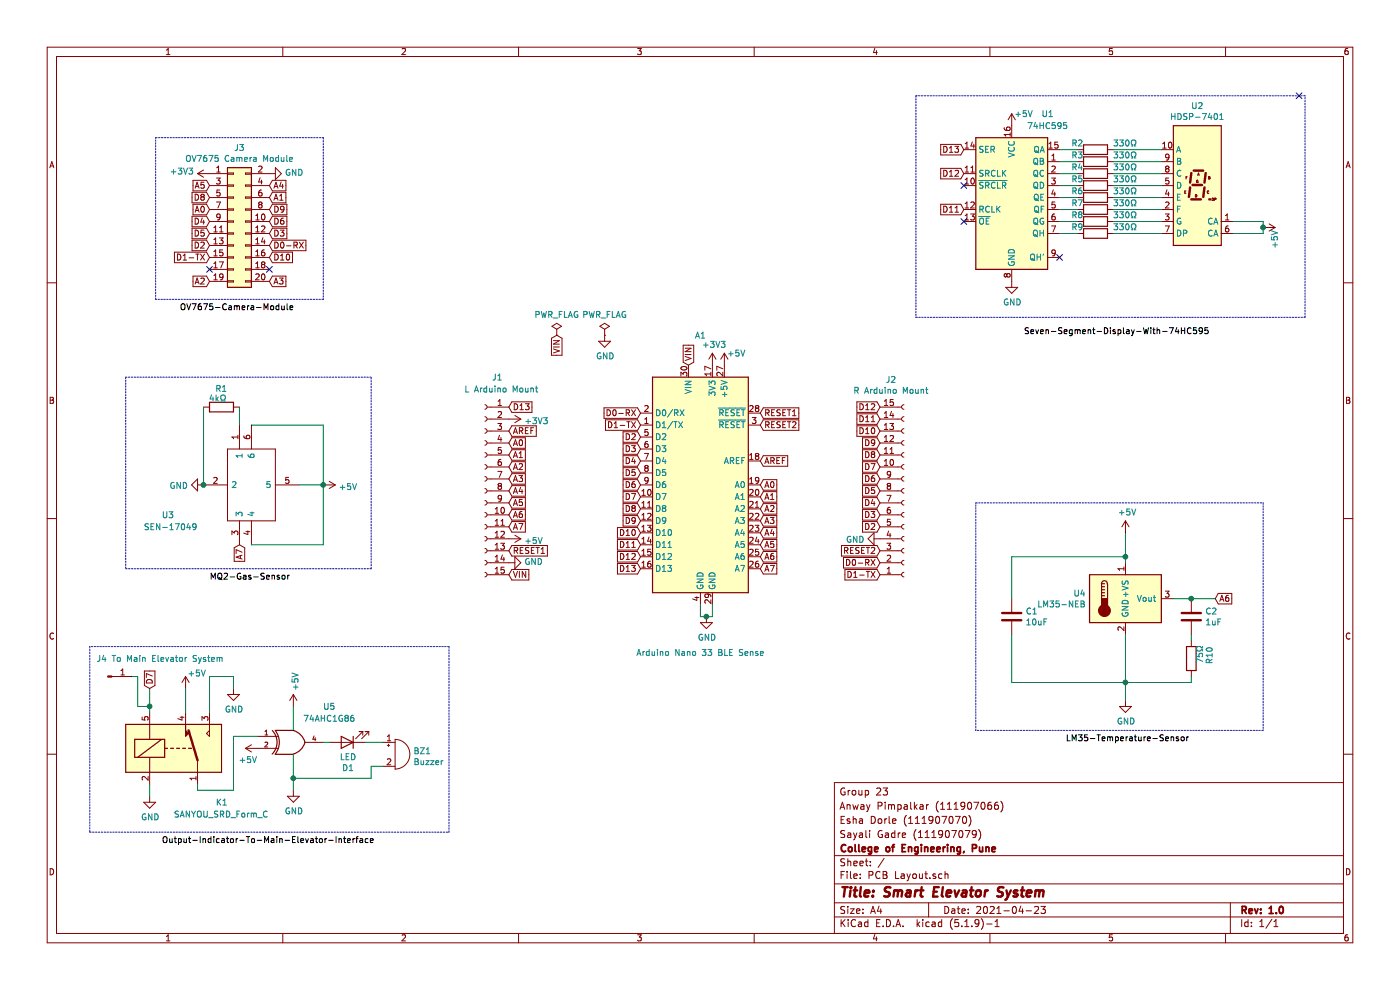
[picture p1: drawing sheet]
EESchema Schematic File Version 4
EELAYER 30 0
EELAYER END
$Descr A4 11693 8268
encoding utf-8
Sheet 1 1
Title "Smart Elevator System"
Date "2021-04-23"
Rev "1.0"
Comp "College of Engineering, Pune"
Comment1 "Sayali Gadre (111907079)"
Comment2 "Esha Dorle (111907070)"
Comment3 "Anway Pimpalkar (111907066)"
Comment4 "Group 23"
$EndDescr
$Comp
L MCU_Module:Arduino_Nano_v3.x A1
U 1 1
P 5850 4050
F 0 "A1" H 5850 5300 50  0000 C CNN
F 1 "Arduino Nano 33 BLE Sense" H 5850 2650 50  0000 C CNN
F 2 "Module:Arduino_Nano" H 5850 4050 50  0001 C CIN
F 3 "http://www.mouser.com/pdfdocs/Gravitech_Arduino_Nano3_0.pdf" H 5850 4050 50  0001 C CNN
	1    5850 4050
	1    0    0    -1  
$EndComp
$Comp
L Connector:Conn_01x15_Female J1
U 1 1
P 4050 4100
F 0 "J1" H 3900 5050 50  0000 L CNN
F 1 "L Arduino Mount" H 3600 4950 50  0000 L CNN
F 2 "Connector_PinSocket_2.54mm:PinSocket_1x15_P2.54mm_Vertical" H 4050 4100 50  0001 C CNN
F 3 "~" H 4050 4100 50  0001 C CNN
	1    4050 4100
	-1   0    0    -1  
$EndComp
$Comp
L Connector:Conn_01x15_Female J2
U 1 1
P 7550 4100
F 0 "J2" H 7442 3175 50  0000 C CNN
F 1 "R Arduino Mount" H 7442 3266 50  0000 C CNN
F 2 "Connector_PinSocket_2.54mm:PinSocket_1x15_P2.54mm_Vertical" H 7550 4100 50  0001 C CNN
F 3 "~" H 7550 4100 50  0001 C CNN
	1    7550 4100
	1    0    0    1   
$EndComp
Text GLabel 4250 3400 2    50   Input ~ 0
D13
Text GLabel 4250 3600 2    50   Input ~ 0
AREF
Text GLabel 4250 3700 2    50   Input ~ 0
A0
Text GLabel 4250 3800 2    50   Input ~ 0
A1
Text GLabel 4250 3900 2    50   Input ~ 0
A2
Text GLabel 4250 4000 2    50   Input ~ 0
A3
Text GLabel 4250 4100 2    50   Input ~ 0
A4
Text GLabel 4250 4200 2    50   Input ~ 0
A5
Text GLabel 4250 4300 2    50   Input ~ 0
A6
Text GLabel 4250 4400 2    50   Input ~ 0
A7
Text GLabel 4250 4600 2    50   Input ~ 0
RESET1
Text GLabel 4250 4800 2    50   Input ~ 0
VIN
Text GLabel 7350 3400 0    50   Input ~ 0
D12
Text GLabel 7350 3500 0    50   Input ~ 0
D11
Text GLabel 7350 3600 0    50   Input ~ 0
D10
Text GLabel 7350 3700 0    50   Input ~ 0
D9
Text GLabel 7350 3800 0    50   Input ~ 0
D8
Text GLabel 7350 4000 0    50   Input ~ 0
D6
Text GLabel 7350 4100 0    50   Input ~ 0
D5
Text GLabel 7350 4200 0    50   Input ~ 0
D4
Text GLabel 7350 4300 0    50   Input ~ 0
D3
Text GLabel 7350 4400 0    50   Input ~ 0
D2
Text GLabel 7350 4600 0    50   Input ~ 0
RESET2
Text GLabel 7350 4700 0    50   Input ~ 0
D0-RX
Text GLabel 7350 4800 0    50   Input ~ 0
D1-TX
$Comp
L power:+3V3 #PWR0101
U 1 1
P 4250 3500
F 0 "#PWR0101" H 4250 3350 50  0001 C CNN
F 1 "+3V3" V 4265 3628 50  0000 L CNN
F 2 "" H 4250 3500 50  0001 C CNN
F 3 "" H 4250 3500 50  0001 C CNN
	1    4250 3500
	0    1    1    0   
$EndComp
Text GLabel 7350 3900 0    50   Input ~ 0
D7
$Comp
L power:GND #PWR0102
U 1 1
P 4250 4700
F 0 "#PWR0102" H 4250 4450 50  0001 C CNN
F 1 "GND" V 4255 4572 50  0000 R CNN
F 2 "" H 4250 4700 50  0001 C CNN
F 3 "" H 4250 4700 50  0001 C CNN
	1    4250 4700
	0    -1   -1   0   
$EndComp
$Comp
L power:GND #PWR0103
U 1 1
P 7350 4500
F 0 "#PWR0103" H 7350 4250 50  0001 C CNN
F 1 "GND" V 7355 4372 50  0000 R CNN
F 2 "" H 7350 4500 50  0001 C CNN
F 3 "" H 7350 4500 50  0001 C CNN
	1    7350 4500
	0    1    1    0   
$EndComp
$Comp
L power:+5V #PWR0104
U 1 1
P 4250 4500
F 0 "#PWR0104" H 4250 4350 50  0001 C CNN
F 1 "+5V" V 4265 4628 50  0000 L CNN
F 2 "" H 4250 4500 50  0001 C CNN
F 3 "" H 4250 4500 50  0001 C CNN
	1    4250 4500
	0    1    1    0   
$EndComp
Text GLabel 5350 3650 0    50   Input ~ 0
D2
Text GLabel 5350 3450 0    50   Input ~ 0
D0-RX
Text GLabel 5350 3550 0    50   Input ~ 0
D1-TX
Text GLabel 5350 3750 0    50   Input ~ 0
D3
Text GLabel 5350 3850 0    50   Input ~ 0
D4
Text GLabel 5350 3950 0    50   Input ~ 0
D5
Text GLabel 5350 4050 0    50   Input ~ 0
D6
Text GLabel 5350 4150 0    50   Input ~ 0
D7
Text GLabel 5350 4250 0    50   Input ~ 0
D8
Text GLabel 5350 4350 0    50   Input ~ 0
D9
Text GLabel 5350 4450 0    50   Input ~ 0
D10
Text GLabel 5350 4550 0    50   Input ~ 0
D11
Text GLabel 5350 4650 0    50   Input ~ 0
D12
Text GLabel 5350 4750 0    50   Input ~ 0
D13
Text GLabel 6350 3450 2    50   Input ~ 0
RESET1
Text GLabel 6350 3550 2    50   Input ~ 0
RESET2
Text GLabel 6350 3850 2    50   Input ~ 0
AREF
Text GLabel 6350 4050 2    50   Input ~ 0
A0
Text GLabel 6350 4150 2    50   Input ~ 0
A1
Text GLabel 6350 4250 2    50   Input ~ 0
A2
Text GLabel 6350 4350 2    50   Input ~ 0
A3
Text GLabel 6350 4450 2    50   Input ~ 0
A4
Text GLabel 6350 4550 2    50   Input ~ 0
A5
Text GLabel 6350 4750 2    50   Input ~ 0
A7
Text GLabel 6350 4650 2    50   Input ~ 0
A6
Text GLabel 5750 3050 1    50   Input ~ 0
VIN
$Comp
L power:+3V3 #PWR0106
U 1 1
P 5950 3050
F 0 "#PWR0106" H 5950 2900 50  0001 C CNN
F 1 "+3V3" H 5965 3223 50  0000 C CNN
F 2 "" H 5950 3050 50  0001 C CNN
F 3 "" H 5950 3050 50  0001 C CNN
	1    5950 3050
	1    0    0    -1  
$EndComp
$Comp
L power:+5V #PWR0107
U 1 1
P 6050 3050
F 0 "#PWR0107" H 6050 2900 50  0001 C CNN
F 1 "+5V" H 6150 3150 50  0000 C CNN
F 2 "" H 6050 3050 50  0001 C CNN
F 3 "" H 6050 3050 50  0001 C CNN
	1    6050 3050
	1    0    0    -1  
$EndComp
$Comp
L power:PWR_FLAG #FLG0101
U 1 1
P 4650 2800
F 0 "#FLG0101" H 4650 2875 50  0001 C CNN
F 1 "PWR_FLAG" H 4650 2973 50  0000 C CNN
F 2 "" H 4650 2800 50  0001 C CNN
F 3 "~" H 4650 2800 50  0001 C CNN
	1    4650 2800
	1    0    0    -1  
$EndComp
$Comp
L power:PWR_FLAG #FLG0102
U 1 1
P 5050 2800
F 0 "#FLG0102" H 5050 2875 50  0001 C CNN
F 1 "PWR_FLAG" H 5050 2973 50  0000 C CNN
F 2 "" H 5050 2800 50  0001 C CNN
F 3 "~" H 5050 2800 50  0001 C CNN
	1    5050 2800
	1    0    0    -1  
$EndComp
Text GLabel 4650 2800 3    50   Input ~ 0
VIN
$Comp
L power:GND #PWR0108
U 1 1
P 5050 2800
F 0 "#PWR0108" H 5050 2550 50  0001 C CNN
F 1 "GND" H 5055 2627 50  0000 C CNN
F 2 "" H 5050 2800 50  0001 C CNN
F 3 "" H 5050 2800 50  0001 C CNN
	1    5050 2800
	1    0    0    -1  
$EndComp
$Comp
L Connector_Generic:Conn_02x10_Odd_Even J3
U 1 1
P 1950 1850
F 0 "J3" H 2000 2467 50  0000 C CNN
F 1 "OV7675 Camera Module" H 2000 2376 50  0000 C CNN
F 2 "Connector_PinSocket_2.54mm:PinSocket_2x10_P2.54mm_Vertical" H 1950 1850 50  0001 C CNN
F 3 "~" H 1950 1850 50  0001 C CNN
	1    1950 1850
	1    0    0    -1  
$EndComp
$Comp
L power:+3V3 #PWR01
U 1 1
P 1750 1450
F 0 "#PWR01" H 1750 1300 50  0001 C CNN
F 1 "+3V3" V 1765 1578 50  0000 L CNN
F 2 "" H 1750 1450 50  0001 C CNN
F 3 "" H 1750 1450 50  0001 C CNN
	1    1750 1450
	0    -1   -1   0   
$EndComp
$Comp
L power:GND #PWR02
U 1 1
P 2250 1450
F 0 "#PWR02" H 2250 1200 50  0001 C CNN
F 1 "GND" V 2255 1322 50  0000 R CNN
F 2 "" H 2250 1450 50  0001 C CNN
F 3 "" H 2250 1450 50  0001 C CNN
	1    2250 1450
	0    -1   -1   0   
$EndComp
Text GLabel 1750 1550 0    50   Input ~ 0
A5
Text GLabel 2250 1550 2    50   Input ~ 0
A4
Text GLabel 1750 1650 0    50   Input ~ 0
D8
Text GLabel 2250 1650 2    50   Input ~ 0
A1
Text GLabel 1750 1750 0    50   Input ~ 0
A0
Text GLabel 2250 1750 2    50   Input ~ 0
D9
Text GLabel 1750 1850 0    50   Input ~ 0
D4
Text GLabel 2250 1850 2    50   Input ~ 0
D6
Text GLabel 1750 1950 0    50   Input ~ 0
D5
Text GLabel 2250 1950 2    50   Input ~ 0
D3
Text GLabel 2250 2050 2    50   Input ~ 0
D0-RX
Text GLabel 1750 2050 0    50   Input ~ 0
D2
Text GLabel 1750 2150 0    50   Input ~ 0
D1-TX
Text GLabel 2250 2150 2    50   Input ~ 0
D10
Text GLabel 1750 2350 0    50   Input ~ 0
A2
Text GLabel 2250 2350 2    50   Input ~ 0
A3
NoConn ~ 2250 2250
NoConn ~ 1750 2250
$Comp
L 74xx:74HC595 U1
U 1 1
P 8450 1650
F 0 "U1" H 8750 2350 50  0000 C CNN
F 1 "74HC595" H 8750 2250 50  0000 C CNN
F 2 "Package_DIP:DIP-16_W7.62mm" H 8450 1650 50  0001 C CNN
F 3 "http://www.ti.com/lit/ds/symlink/sn74hc595.pdf" H 8450 1650 50  0001 C CNN
	1    8450 1650
	1    0    0    -1  
$EndComp
$Comp
L Display_Character:HDSP-7401 U2
U 1 1
P 10000 1550
F 0 "U2" H 10000 2217 50  0000 C CNN
F 1 "HDSP-7401" H 10000 2126 50  0000 C CNN
F 2 "Display_7Segment:HDSP-7401" H 10000 1000 50  0001 C CNN
F 3 "https://docs.broadcom.com/docs/AV02-2553EN" H 10000 1550 50  0001 C CNN
	1    10000 1550
	1    0    0    -1  
$EndComp
Wire Wire Line
	8850 1250 9000 1250
Wire Wire Line
	8850 1350 9000 1350
Wire Wire Line
	8850 1450 9000 1450
Wire Wire Line
	8850 1550 9000 1550
Wire Wire Line
	8850 1650 9000 1650
Wire Wire Line
	8850 1750 9000 1750
Wire Wire Line
	8850 1850 9000 1850
Wire Wire Line
	8850 1950 9000 1950
Text GLabel 8050 1750 0    50   Input ~ 0
D11
Text GLabel 8050 1450 0    50   Input ~ 0
D12
Text GLabel 8050 1250 0    50   Input ~ 0
D13
NoConn ~ 8050 1850
NoConn ~ 8050 1550
Wire Wire Line
	10300 1950 10550 1950
Wire Wire Line
	10300 1850 10550 1850
$Comp
L power:GND #PWR0109
U 1 1
P 8450 2350
F 0 "#PWR0109" H 8450 2100 50  0001 C CNN
F 1 "GND" H 8455 2177 50  0000 C CNN
F 2 "" H 8450 2350 50  0001 C CNN
F 3 "" H 8450 2350 50  0001 C CNN
	1    8450 2350
	1    0    0    -1  
$EndComp
NoConn ~ 8850 2150
NoConn ~ 10850 800 
$Comp
L SEN-17049:SEN-17049 U3
U 1 1
P 1700 4050
F 0 "U3" H 1350 3800 50  0000 L CNN
F 1 "SEN-17049" H 1200 3700 50  0000 L CNN
F 2 "SEN-17049:SEN17049" H 2350 4350 50  0001 L CNN
F 3 "https://eu.mouser.com/datasheet/2/813/MQ_2-1915159.pdf" H 2350 4250 50  0001 L CNN
F 4 "Smoke Detectors Smoke Sensor - MQ-2" H 2350 4150 50  0001 L CNN "Description"
F 5 "20" H 2350 4050 50  0001 L CNN "Height"
F 6 "SparkFun" H 2350 3950 50  0001 L CNN "Manufacturer_Name"
F 7 "SEN-17049" H 2350 3850 50  0001 L CNN "Manufacturer_Part_Number"
F 8 "" H 2350 3750 50  0001 L CNN "Mouser Part Number"
F 9 "" H 2350 3650 50  0001 L CNN "Mouser Price/Stock"
F 10 "" H 2350 3550 50  0001 L CNN "Arrow Part Number"
F 11 "" H 2350 3450 50  0001 L CNN "Arrow Price/Stock"
	1    1700 4050
	1    0    0    -1  
$EndComp
$Comp
L Device:R R1
U 1 1
P 1850 3400
F 0 "R1" V 2000 3350 50  0000 L CNN
F 1 "4kΩ" V 1920 3355 50  0000 L CNN
F 2 "Resistor_THT:R_Axial_DIN0204_L3.6mm_D1.6mm_P7.62mm_Horizontal" V 1780 3400 50  0001 C CNN
F 3 "~" H 1850 3400 50  0001 C CNN
	1    1850 3400
	0    -1   -1   0   
$EndComp
$Comp
L power:GND #PWR03
U 1 1
P 1700 4050
F 0 "#PWR03" H 1700 3800 50  0001 C CNN
F 1 "GND" V 1705 3922 50  0000 R CNN
F 2 "" H 1700 4050 50  0001 C CNN
F 3 "" H 1700 4050 50  0001 C CNN
	1    1700 4050
	0    1    1    0   
$EndComp
Text GLabel 2000 4550 3    50   Input ~ 0
A7
$Comp
L power:+5V #PWR06
U 1 1
P 2700 4050
F 0 "#PWR06" H 2700 3900 50  0001 C CNN
F 1 "+5V" V 2715 4178 50  0000 L CNN
F 2 "" H 2700 4050 50  0001 C CNN
F 3 "" H 2700 4050 50  0001 C CNN
	1    2700 4050
	0    1    1    0   
$EndComp
Wire Wire Line
	2100 3550 2700 3550
Wire Wire Line
	2700 3550 2700 4050
Connection ~ 2700 4050
Wire Wire Line
	2500 4050 2700 4050
Connection ~ 1700 4050
Wire Wire Line
	2700 4050 2700 4550
Wire Wire Line
	2700 4550 2100 4550
Wire Wire Line
	1700 3400 1700 4050
Wire Wire Line
	2000 3400 2000 3550
$Comp
L Sensor_Temperature:LM35-NEB U4
U 1 1
P 9400 5000
F 0 "U4" H 9070 5046 50  0000 R CNN
F 1 "LM35-NEB" H 9070 4955 50  0000 R CNN
F 2 "Package_TO_SOT_THT:TO-220-3_Vertical" H 9450 4750 50  0001 L CNN
F 3 "http://www.ti.com/lit/ds/symlink/lm35.pdf" H 9400 5000 50  0001 C CNN
	1    9400 5000
	1    0    0    -1  
$EndComp
$Comp
L power:GND #PWR05
U 1 1
P 9400 5850
F 0 "#PWR05" H 9400 5600 50  0001 C CNN
F 1 "GND" H 9405 5677 50  0000 C CNN
F 2 "" H 9400 5850 50  0001 C CNN
F 3 "" H 9400 5850 50  0001 C CNN
	1    9400 5850
	1    0    0    -1  
$EndComp
Wire Wire Line
	9400 4650 9400 4700
Wire Wire Line
	9400 5300 9400 5700
Text GLabel 10150 5000 2    50   Input ~ 0
A6
$Comp
L 74xGxx:74AHC1G86 U5
U 1 1
P 2450 6200
F 0 "U5" H 2750 6500 50  0000 C CNN
F 1 "74AHC1G86" H 2750 6400 50  0000 C CNN
F 2 "Package_TO_SOT_SMD:SOT-23-5" H 2450 6200 50  0001 C CNN
F 3 "http://www.ti.com/lit/sg/scyt129e/scyt129e.pdf" H 2450 6200 50  0001 C CNN
	1    2450 6200
	1    0    0    -1  
$EndComp
Wire Wire Line
	2700 6200 2750 6200
$Comp
L power:GND #PWR07
U 1 1
P 2450 6600
F 0 "#PWR07" H 2450 6350 50  0001 C CNN
F 1 "GND" H 2455 6427 50  0000 C CNN
F 2 "" H 2450 6600 50  0001 C CNN
F 3 "" H 2450 6600 50  0001 C CNN
	1    2450 6600
	1    0    0    -1  
$EndComp
$Comp
L Device:R R3
U 1 1
P 9150 1350
F 0 "R3" V 9200 1450 50  0000 L CNN
F 1 "330Ω" V 9200 1000 50  0000 L CNN
F 2 "Resistor_THT:R_Axial_DIN0204_L3.6mm_D1.6mm_P7.62mm_Horizontal" V 9080 1350 50  0001 C CNN
F 3 "~" H 9150 1350 50  0001 C CNN
	1    9150 1350
	0    -1   -1   0   
$EndComp
$Comp
L Device:R R4
U 1 1
P 9150 1450
F 0 "R4" V 9200 1550 50  0000 L CNN
F 1 "330Ω" V 9200 1100 50  0000 L CNN
F 2 "Resistor_THT:R_Axial_DIN0204_L3.6mm_D1.6mm_P7.62mm_Horizontal" V 9080 1450 50  0001 C CNN
F 3 "~" H 9150 1450 50  0001 C CNN
	1    9150 1450
	0    -1   -1   0   
$EndComp
$Comp
L Device:R R5
U 1 1
P 9150 1550
F 0 "R5" V 9200 1650 50  0000 L CNN
F 1 "330Ω" V 9200 1200 50  0000 L CNN
F 2 "Resistor_THT:R_Axial_DIN0204_L3.6mm_D1.6mm_P7.62mm_Horizontal" V 9080 1550 50  0001 C CNN
F 3 "~" H 9150 1550 50  0001 C CNN
	1    9150 1550
	0    -1   -1   0   
$EndComp
$Comp
L Device:R R6
U 1 1
P 9150 1650
F 0 "R6" V 9200 1750 50  0000 L CNN
F 1 "330Ω" V 9200 1300 50  0000 L CNN
F 2 "Resistor_THT:R_Axial_DIN0204_L3.6mm_D1.6mm_P7.62mm_Horizontal" V 9080 1650 50  0001 C CNN
F 3 "~" H 9150 1650 50  0001 C CNN
	1    9150 1650
	0    -1   -1   0   
$EndComp
$Comp
L Device:R R8
U 1 1
P 9150 1850
F 0 "R8" V 9200 1950 50  0000 L CNN
F 1 "330Ω" V 9200 1500 50  0000 L CNN
F 2 "Resistor_THT:R_Axial_DIN0204_L3.6mm_D1.6mm_P7.62mm_Horizontal" V 9080 1850 50  0001 C CNN
F 3 "~" H 9150 1850 50  0001 C CNN
	1    9150 1850
	0    -1   -1   0   
$EndComp
$Comp
L Device:R R9
U 1 1
P 9150 1950
F 0 "R9" V 9200 2050 50  0000 L CNN
F 1 "330Ω" V 9200 1600 50  0000 L CNN
F 2 "Resistor_THT:R_Axial_DIN0204_L3.6mm_D1.6mm_P7.62mm_Horizontal" V 9080 1950 50  0001 C CNN
F 3 "~" H 9150 1950 50  0001 C CNN
	1    9150 1950
	0    -1   -1   0   
$EndComp
$Comp
L Connector:Conn_01x01_Male J4
U 1 1
P 900 5650
F 0 "J4" H 850 5800 50  0000 C CNN
F 1 "To Main Elevator System" H 1400 5800 50  0000 C CNN
F 2 "Connector_PinHeader_2.54mm:PinHeader_1x01_P2.54mm_Vertical" H 900 5650 50  0001 C CNN
F 3 "~" H 900 5650 50  0001 C CNN
	1    900  5650
	1    0    0    -1  
$EndComp
$Comp
L Device:LED D1
U 1 1
P 2900 6200
F 0 "D1" H 2893 6417 50  0000 C CNN
F 1 "LED" H 2893 6326 50  0000 C CNN
F 2 "LED_THT:LED_D5.0mm_FlatTop" H 2900 6200 50  0001 C CNN
F 3 "~" H 2900 6200 50  0001 C CNN
	1    2900 6200
	-1   0    0    1   
$EndComp
Wire Wire Line
	9800 5000 9950 5000
$Comp
L Device:R R10
U 1 1
P 9950 5500
F 0 "R10" V 10100 5450 50  0000 L CNN
F 1 "75Ω" V 10020 5455 50  0000 L CNN
F 2 "Resistor_THT:R_Axial_DIN0204_L3.6mm_D1.6mm_P7.62mm_Horizontal" V 9880 5500 50  0001 C CNN
F 3 "~" H 9950 5500 50  0001 C CNN
	1    9950 5500
	1    0    0    -1  
$EndComp
$Comp
L Device:C C2
U 1 1
P 9950 5150
F 0 "C2" H 10065 5196 50  0000 L CNN
F 1 "1uF" H 10065 5105 50  0000 L CNN
F 2 "Capacitor_THT:C_Disc_D3.0mm_W1.6mm_P2.50mm" H 9988 5000 50  0001 C CNN
F 3 "~" H 9950 5150 50  0001 C CNN
	1    9950 5150
	1    0    0    -1  
$EndComp
Connection ~ 9950 5000
Wire Wire Line
	9950 5000 10150 5000
Wire Wire Line
	9950 5300 9950 5350
Wire Wire Line
	9950 5650 9950 5700
Wire Wire Line
	9950 5700 9400 5700
Connection ~ 9400 5700
Wire Wire Line
	9400 5700 9400 5850
Wire Wire Line
	9400 4650 8450 4650
Wire Wire Line
	8450 4650 8450 5000
Wire Wire Line
	8450 5700 9400 5700
$Comp
L Device:C C1
U 1 1
P 8450 5150
F 0 "C1" H 8565 5196 50  0000 L CNN
F 1 "10uF" H 8565 5105 50  0000 L CNN
F 2 "Capacitor_THT:C_Disc_D3.0mm_W1.6mm_P2.50mm" H 8488 5000 50  0001 C CNN
F 3 "~" H 8450 5150 50  0001 C CNN
	1    8450 5150
	1    0    0    -1  
$EndComp
Wire Wire Line
	8450 5300 8450 5700
$Comp
L Relay:SANYOU_SRD_Form_C K1
U 1 1
P 1450 6250
F 0 "K1" H 1800 5800 50  0000 L CNN
F 1 "SANYOU_SRD_Form_C" H 1450 5700 50  0000 L CNN
F 2 "Relay_THT:Relay_SPDT_SANYOU_SRD_Series_Form_C" H 1900 6200 50  0001 L CNN
F 3 "http://www.sanyourelay.ca/public/products/pdf/SRD.pdf" H 1450 6250 50  0001 C CNN
	1    1450 6250
	1    0    0    -1  
$EndComp
$Comp
L power:GND #PWR08
U 1 1
P 1250 6650
F 0 "#PWR08" H 1250 6400 50  0001 C CNN
F 1 "GND" H 1255 6477 50  0000 C CNN
F 2 "" H 1250 6650 50  0001 C CNN
F 3 "" H 1250 6650 50  0001 C CNN
	1    1250 6650
	1    0    0    -1  
$EndComp
Wire Wire Line
	1250 6550 1250 6650
Text GLabel 1250 5750 1    50   Input ~ 0
D7
Wire Wire Line
	1250 5750 1250 5900
$Comp
L power:GND #PWR010
U 1 1
P 1950 5750
F 0 "#PWR010" H 1950 5500 50  0001 C CNN
F 1 "GND" H 1955 5577 50  0000 C CNN
F 2 "" H 1950 5750 50  0001 C CNN
F 3 "" H 1950 5750 50  0001 C CNN
	1    1950 5750
	1    0    0    -1  
$EndComp
Wire Wire Line
	1950 5750 1950 5650
Wire Wire Line
	1950 5650 1750 5650
Wire Wire Line
	1750 5650 1750 5950
$Comp
L power:+5V #PWR09
U 1 1
P 1550 5750
F 0 "#PWR09" H 1550 5600 50  0001 C CNN
F 1 "+5V" H 1565 5878 50  0000 L CNN
F 2 "" H 1550 5750 50  0001 C CNN
F 3 "" H 1550 5750 50  0001 C CNN
	1    1550 5750
	1    0    0    -1  
$EndComp
Wire Wire Line
	1550 5750 1550 5950
Wire Wire Line
	2150 6150 1950 6150
Wire Wire Line
	1950 6150 1950 6600
Wire Wire Line
	1950 6600 1650 6600
Wire Wire Line
	1650 6600 1650 6550
$Comp
L power:+5V #PWR011
U 1 1
P 2450 5900
F 0 "#PWR011" H 2450 5750 50  0001 C CNN
F 1 "+5V" V 2465 6028 50  0000 L CNN
F 2 "" H 2450 5900 50  0001 C CNN
F 3 "" H 2450 5900 50  0001 C CNN
	1    2450 5900
	1    0    0    -1  
$EndComp
Wire Wire Line
	2450 5900 2450 6100
$Comp
L power:+5V #PWR0110
U 1 1
P 9400 4450
F 0 "#PWR0110" H 9400 4300 50  0001 C CNN
F 1 "+5V" H 9415 4623 50  0000 C CNN
F 2 "" H 9400 4450 50  0001 C CNN
F 3 "" H 9400 4450 50  0001 C CNN
	1    9400 4450
	1    0    0    -1  
$EndComp
Wire Wire Line
	9400 4450 9400 4650
Connection ~ 9400 4650
Connection ~ 2450 6500
Wire Wire Line
	2450 6500 2450 6600
Wire Wire Line
	2450 6300 2450 6500
Wire Wire Line
	2450 6500 3100 6500
Wire Wire Line
	3050 6200 3200 6200
Wire Wire Line
	3100 6500 3100 6400
Wire Wire Line
	3200 6400 3100 6400
$Comp
L Device:Buzzer BZ1
U 1 1
P 3300 6300
F 0 "BZ1" H 3452 6329 50  0000 L CNN
F 1 "Buzzer" H 3452 6238 50  0000 L CNN
F 2 "Buzzer_Beeper:Buzzer_15x7.5RM7.6" V 3275 6400 50  0001 C CNN
F 3 "~" V 3275 6400 50  0001 C CNN
	1    3300 6300
	1    0    0    -1  
$EndComp
$Comp
L Device:R R2
U 1 1
P 9150 1250
F 0 "R2" V 9200 1350 50  0000 L CNN
F 1 "330Ω" V 9200 900 50  0000 L CNN
F 2 "Resistor_THT:R_Axial_DIN0204_L3.6mm_D1.6mm_P7.62mm_Horizontal" V 9080 1250 50  0001 C CNN
F 3 "~" H 9150 1250 50  0001 C CNN
	1    9150 1250
	0    -1   -1   0   
$EndComp
Wire Wire Line
	9300 1250 9700 1250
Wire Wire Line
	9300 1350 9700 1350
Wire Wire Line
	9300 1450 9700 1450
Wire Wire Line
	9300 1550 9700 1550
Wire Wire Line
	9300 1650 9700 1650
Wire Wire Line
	9300 1750 9700 1750
Wire Wire Line
	9300 1850 9700 1850
Wire Wire Line
	9300 1950 9700 1950
$Comp
L Device:R R7
U 1 1
P 9150 1750
F 0 "R7" V 9200 1850 50  0000 L CNN
F 1 "330Ω" V 9200 1400 50  0000 L CNN
F 2 "Resistor_THT:R_Axial_DIN0204_L3.6mm_D1.6mm_P7.62mm_Horizontal" V 9080 1750 50  0001 C CNN
F 3 "~" H 9150 1750 50  0001 C CNN
	1    9150 1750
	0    -1   -1   0   
$EndComp
Wire Notes Line
	7650 2650 10900 2650
Wire Notes Line
	10900 2650 10900 800 
Wire Notes Line
	10900 800  7650 800 
Wire Notes Line
	7650 800  7650 2650
Text Label 8550 2800 0    50   ~ 0
Seven-Segment-Display-With-74HC595
Wire Notes Line
	1050 3150 1050 4750
Wire Notes Line
	1050 4750 3100 4750
Wire Notes Line
	3100 4750 3100 3150
Wire Notes Line
	3100 3150 1050 3150
Text Label 1750 4850 0    50   ~ 0
MQ2-Gas-Sensor
Wire Notes Line
	8150 4200 10550 4200
Wire Notes Line
	10550 4200 10550 6100
Wire Notes Line
	10550 6100 8150 6100
Wire Notes Line
	8150 6100 8150 4200
Text Label 8900 6200 0    50   ~ 0
LM35-Temperature-Sensor
Wire Notes Line
	750  5400 750  6950
Wire Notes Line
	750  6950 3750 6950
Wire Notes Line
	3750 6950 3750 5400
Wire Notes Line
	3750 5400 750  5400
Text Label 1350 7050 0    50   ~ 0
Output-Indicator-To-Main-Elevator-Interface
Wire Wire Line
	1100 5650 1150 5650
Wire Wire Line
	1150 5650 1150 5900
Wire Wire Line
	1150 5900 1250 5900
Connection ~ 1250 5900
Wire Wire Line
	1250 5900 1250 5950
Wire Notes Line
	2700 1150 2700 2500
Wire Notes Line
	2700 2500 1300 2500
Wire Notes Line
	1300 2500 1300 1150
Wire Notes Line
	1300 1150 2700 1150
Text Label 1500 2600 0    50   ~ 0
OV7675-Camera-Module
Wire Wire Line
	5850 5150 5900 5150
$Comp
L power:GND #PWR0105
U 1 1
P 5900 5150
F 0 "#PWR0105" H 5900 4900 50  0001 C CNN
F 1 "GND" H 5905 4977 50  0000 C CNN
F 2 "" H 5900 5150 50  0001 C CNN
F 3 "" H 5900 5150 50  0001 C CNN
	1    5900 5150
	1    0    0    -1  
$EndComp
Connection ~ 5900 5150
Wire Wire Line
	5900 5150 5950 5150
Wire Wire Line
	5850 5050 5850 5150
Wire Wire Line
	5950 5150 5950 5050
$Comp
L power:+5V #PWR04
U 1 1
P 2150 6250
F 0 "#PWR04" H 2150 6100 50  0001 C CNN
F 1 "+5V" V 2050 6250 50  0000 L CNN
F 2 "" H 2150 6250 50  0001 C CNN
F 3 "" H 2150 6250 50  0001 C CNN
	1    2150 6250
	0    -1   -1   0   
$EndComp
$Comp
L power:+5V #PWR013
U 1 1
P 10550 1900
F 0 "#PWR013" H 10550 1750 50  0001 C CNN
F 1 "+5V" H 10650 2000 50  0000 C CNN
F 2 "" H 10550 1900 50  0001 C CNN
F 3 "" H 10550 1900 50  0001 C CNN
	1    10550 1900
	0    1    1    0   
$EndComp
Wire Wire Line
	10550 1850 10550 1900
Connection ~ 10550 1900
Wire Wire Line
	10550 1900 10550 1950
$Comp
L power:+5V #PWR012
U 1 1
P 8450 1050
F 0 "#PWR012" H 8450 900 50  0001 C CNN
F 1 "+5V" H 8550 1150 50  0000 C CNN
F 2 "" H 8450 1050 50  0001 C CNN
F 3 "" H 8450 1050 50  0001 C CNN
	1    8450 1050
	1    0    0    -1  
$EndComp
$EndSCHEMATC
